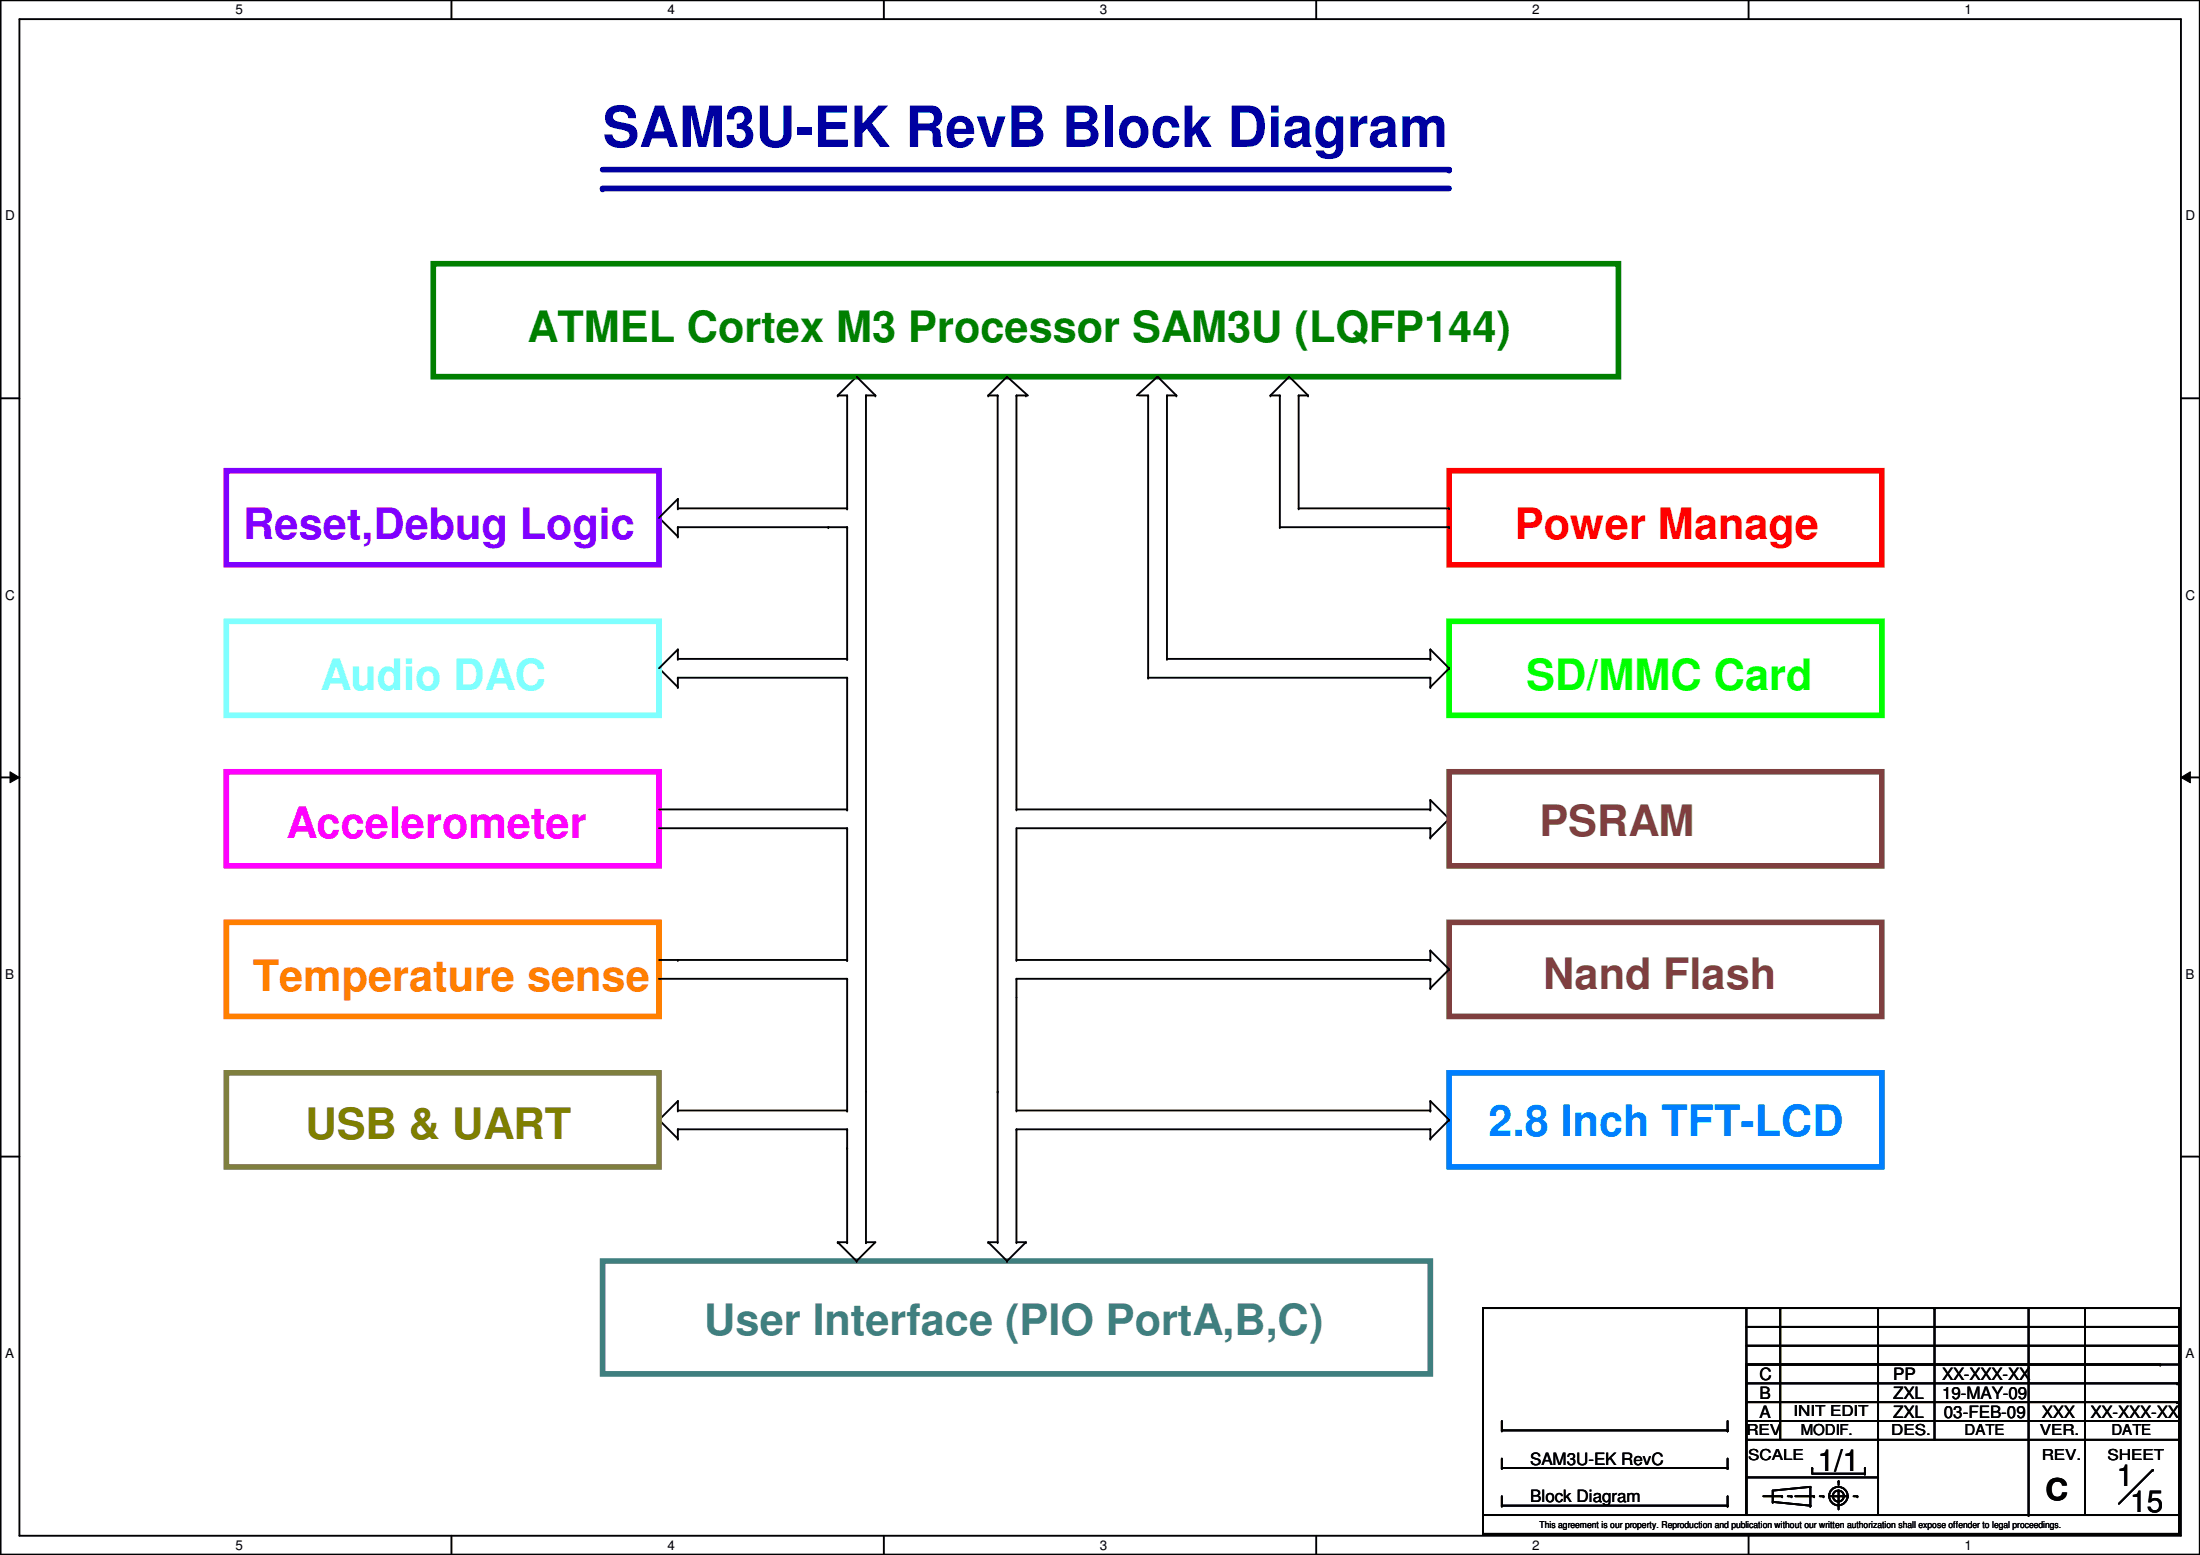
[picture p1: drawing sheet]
<svg xmlns="http://www.w3.org/2000/svg" width="297mm" height="210mm" viewBox="0 0 297 210" stroke-linecap="round" stroke-linejoin="round" font-family="sans-serif">
<path d="M.1 0h296.9v209.8h-296.9zM2.6 2.6h291.9v204.7h-291.9z" fill="none" stroke="#000" stroke-width=".25"/>
<g fill="#fff">
<path d="M31.8 .3h1v2h-1z"/>
<path d="M31.8 207.6h1v1.9h-1z"/>
</g>
<path d="M61 0v2.6M61 207.3v2.5" fill="none" stroke="#000" stroke-width=".25"/>
<g fill="#fff">
<path d="M90.1 .3h1v2h-1z"/>
<path d="M90.1 207.6h1v1.9h-1z"/>
</g>
<path d="M119.3 0v2.6M119.3 207.3v2.5" fill="none" stroke="#000" stroke-width=".25"/>
<g fill="#fff">
<path d="M148.5 .3h1v2h-1z"/>
<path d="M148.5 207.6h1v1.9h-1z"/>
</g>
<path d="M177.7 0v2.6M177.7 207.3v2.5" fill="none" stroke="#000" stroke-width=".25"/>
<g fill="#fff">
<path d="M206.9 .3h1v2h-1z"/>
<path d="M206.9 207.6h1v1.9h-1z"/>
</g>
<path d="M236.1 0v2.6M236.1 207.3v2.5" fill="none" stroke="#000" stroke-width=".25"/>
<g fill="#fff">
<path d="M265.3 .3h.9v2h-.9z"/>
<path d="M265.3 207.6h.9v1.9h-.9z"/>
<path d="M.7 28.2h1.3v1.9h-1.3z"/>
<path d="M295.1 28.2h1.3v1.9h-1.3z"/>
<path d="M.7 79.3h1.3v2h-1.3z"/>
<path d="M295.1 79.3h1.3v2h-1.3z"/>
</g>
<path d="M.1 53.8h2.5M294.5 53.8h2.5" fill="none" stroke="#000" stroke-width=".25"/>
<g fill="#fff">
<path d="M.7 130.5h1.2v2h-1.2z"/>
<path d="M295.1 130.5h1.2v2h-1.2z"/>
</g>
<path d="M.1 104.9h2.5M294.5 104.9h2.5" fill="none" stroke="#000" stroke-width=".25"/>
<path d="M1.4 104.2l1.2 .7-1.2 .8zM294.5 104.9l1.2-.7v1.5z" fill="#000"/>
<path d="M1.4 104.2l1.2 .7-1.2 .8zM294.5 104.9l1.2-.7v1.5z" fill="none" stroke="#000" stroke-width=".14"/>
<g fill="#fff">
<path d="M.7 181.7h1.2v2h-1.2z"/>
<path d="M295.1 181.7h1.2v2h-1.2z"/>
</g>
<path d="M113.1 53.4h.1M115.7 50.8l-2.6 2.6M.1 156.1h2.5M294.5 156.1h2.5" fill="none" stroke="#000" stroke-width=".25"/>
<path d="M81.4 25.4h114.3" fill="none" stroke="#0000a1" stroke-width=".76"/>
<circle cx="81.4" cy="25.4" r=".38" fill="#0000a1"/>
<path d="M116.9 53.4h.1M116.9 53.4h1.3M133.4 53.4h1.3M134.7 53.4h.1" fill="none" stroke="#000" stroke-width=".25"/>
<path d="M81.4 22.9h114.3" fill="none" stroke="#0000a1" stroke-width=".76"/>
<circle cx="195.7" cy="22.9" r=".38" fill="#0000a1"/>
<path d="M58.5 35.6h160v15.2h-160z" fill="none" stroke="#007f00" stroke-width=".76"/>
<g fill="none" stroke="#000" stroke-width=".25">
<path d="M113.1 53.4h1.3M114.4 53.4h.1M114.4 53.4v15.2M115.7 50.8l2.5 2.6M116.9 53.4h.1M116.9 53.4v114.3M118.2 53.4h.1M133.4 53.4h.1M134.7 53.4v114.3M136 50.8h.1M136 50.8l2.8 2.6h-1.6M136 50.8l-2.6 2.6"/>
<path d="M137.2 53.4h.1M137.2 53.4v55.9M138.5 53.4h.1M153.8 53.4h1.2M155 53.4h.1M155 53.4v38.1M156.3 50.8h.1M156.3 50.8l2.5 2.6M156.3 50.8l-2.8 2.6M157.6 53.4h.1M157.6 53.4h1.2M157.6 53.4v35.5"/>
<path d="M158.8 53.4h.1M171.5 53.4h.1M171.5 53.4h1.3M171.5 53.4l2.6-2.6 2.5 2.6M172.8 53.4h.1M172.8 53.4v17.8M175.3 53.4h.1M175.3 53.4h1.3M175.3 53.4v15.2M176.6 53.4h.1M91.5 72.4h.1M91.5 67.4h.1"/>
<path d="M91.5 71.2h.1M91.5 68.6h.1M91.5 67.4v1.2M91.5 71.2v1.2M91.5 67.4l-2.5 2.5 2.5 2.5M91.5 68.6h22.9M91.5 71.2h22.9M111.8 71.2h.1M114.4 68.6h.1M114.4 71.2h.1M114.4 71.2v17.7M172.8 71.2h.1"/>
<path d="M172.8 71.2h22.9M175.3 68.6h.1M175.3 68.6h20.4M195.7 68.6h.1M195.7 71.2h.1M91.5 92.8h.1M91.5 87.7h.1M91.5 91.5h.1M91.5 88.9h.1M91.5 87.7v1.2M91.5 91.5v1.3M91.5 87.7l-2.5 2.5 2.5 2.6"/>
<path d="M91.5 88.9h22.9M91.5 91.5h22.9M114.4 88.9h.1M114.4 91.5h.1M114.4 91.5v17.8M155 91.5h.1M155 91.5h38.1M157.6 88.9h.1M157.6 88.9h35.5M193.1 88.9h.1M193.1 92.8h.1M193.1 87.7h.1"/>
<path d="M193.1 91.5h.1M193.1 87.7v1.2M193.1 91.5v1.3M193.1 87.7l2.6 2.5M195.7 90.2h.1M195.7 90.2l-2.6 2.6M89 109.3h25.4M89 111.8h25.4M114.4 109.3h.1M114.4 111.8h.1M114.4 111.8v17.8M137.2 109.3h.1"/>
<path d="M137.2 109.3h55.9M193.1 113.1h.1M193.1 108h.1M193.1 109.3h.1M193.1 111.8h.1M193.1 108v1.3M193.1 111.8v1.3M193.1 108l2.6 2.5M193.1 111.8h-55.9v17.8M195.7 110.5h.1M195.7 110.5l-2.6 2.6M89 129.6h25.4"/>
<path d="M89 132.1h25.4M91.5 129.6h.1M114.4 129.6h.1M114.4 132.1h.1M114.4 132.1v17.8M137.2 129.6h.1M137.2 132.1h.1M137.2 129.6h55.9M137.2 132.1h55.9M137.2 132.1v17.8M193.1 129.6h.1M193.1 133.4h.1"/>
<path d="M193.1 128.3h.1M193.1 132.1h.1M193.1 128.3v1.3M193.1 132.1v1.3M193.1 128.3l2.6 2.6M195.7 130.9h.1M195.7 130.9l-2.6 2.5M91.5 148.6h.1M91.5 153.7h.1M91.5 149.9h.1M91.5 152.4h.1M91.5 148.6l-2.5 2.6 2.5 2.5"/>
<path d="M91.5 148.6v1.3M91.5 152.4v1.3M91.5 149.9h22.9M91.5 152.4h22.9M114.4 149.9h.1M114.4 152.4h.1M114.4 155h.1M114.4 152.4v15.3M134.7 147.4h.1M137.2 149.9h.1M137.2 152.4h.1M137.2 149.9h55.9"/>
<path d="M137.2 152.4h55.9M137.2 152.4v15.3M193.1 149.9h.1M193.1 153.7h.1M193.1 148.6h.1M193.1 152.4h.1M193.1 148.6v1.3M193.1 152.4v1.3M193.1 148.6l2.6 2.6M195.7 151.2h.1M195.7 151.2l-2.6 2.5M113.1 167.7h.1"/>
<path d="M113.1 167.7h1.3M113.1 167.7l2.6 2.5M114.4 167.7h.1M115.7 170.2h.1M116.9 167.7h.1M116.9 167.7h1.3l-2.5 2.5M133.4 167.7h.1M133.4 167.7h1.3M133.4 167.7l2.6 2.5M134.7 167.7h.1M136 170.2h.1M137.2 167.7h.1"/>
<path d="M137.2 167.7h1.3M138.5 167.7h.1M138.5 167.7l-2.5 2.5M200.2 176.6h.1M200.2 176.6h35.6M200.2 176.6v27.9M235.8 176.6h58.4v27.9h-58.4zM235.8 179.1h58.4M240.4 176.6h.1M240.4 176.6v17.8M253.6 176.6h.1M253.6 176.6v27.9"/>
<path d="M261.2 176.6h.1M261.2 176.6v17.8M273.9 176.6v27.9M281.5 176.6h.1M281.5 176.6v27.9M294.2 179.1h.1M202.8 198.2h.1M202.8 193.1h.1M202.8 191.8v1.3M202.8 196.9v1.3M202.8 198.2h30.5M202.8 193.1h30.5"/>
<path d="M233.3 198.2h.1M233.3 193.1h.1M233.3 191.8v1.3M233.3 196.9v1.3M235.8 184.2h58.4v20.3h-58.4zM235.8 189.3h58.2M235.8 186.7h58.2M235.8 184.2h55.9M235.8 181.7h58.4M235.8 194.4h58.4M235.8 199.4h17.8M235.8 191.8h58.4"/>
<path d="M244.7 198.2h.1M244.7 198.2v.7h7.1M248.2 199.9h.1M248.2 199.9v.5M251.8 198.9h.1M251.8 198.2h.1M251.8 198.2v.7M253.6 199.4h.1M290.7 198.4h.1M290.7 198.4l-4.6 4.6M291.7 184.2h.1M294 189.3h.1"/>
<path d="M294 186.7h.1M294.2 181.7h.1M294.2 194.4h.1M294.2 191.8h.1M200.2 204.5h94v2.6h-94zM200.2 204.5h.1M202.8 203.2h.1M202.8 203.2h30.5M202.8 202v1.2M233.3 203.2h.1M233.3 202v1.2M238.1 202h2.5"/>
<path d="M239.3 202.7h.1M239.3 202.7l5.1 .5M240.6 202h.1M241.4 202h.5M241.9 202h.1M242.4 202h2.5M244.4 200.7h.1M244.4 203.2h.1M244.4 200.7l-5.1 .5v1.5M244.4 200.7v2.5M244.9 202h.1M245.7 202h.5"/>
<path d="M246.2 202h.1M247 202h2.5M248.2 201.2h.1M248.2 201.2v2.6M249.5 202h.1M250.3 202h.5M250.8 202h.1M273.9 204.5h.1"/>
<circle cx="248.2" cy="201.9" r=".75"/>
<circle cx="248.2" cy="201.9" r="1.25"/>
</g>
<path d="M81.4 170.2h111.7v15.3h-111.7z" fill="none" stroke="#3f7f7f" stroke-width=".76"/>
<path d="M195.7 144.8h58.4v12.7h-58.4z" fill="none" stroke="#007fff" stroke-width=".76"/>
<path d="M195.7 104.2h58.4v12.7h-58.4zM195.7 124.5h58.4v12.7h-58.4z" fill="none" stroke="#7f3f3f" stroke-width=".76"/>
<path d="M30.6 124.5h58.4v12.7h-58.4z" fill="none" stroke="#ff7f00" stroke-width=".76"/>
<path d="M30.6 144.8h58.4v12.7h-58.4z" fill="none" stroke="#7f7f3f" stroke-width=".76"/>
<path d="M195.7 63.5h58.4v12.7h-58.4z" fill="none" stroke="#f00" stroke-width=".76"/>
<path d="M195.7 83.9h58.4v12.7h-58.4z" fill="none" stroke="#0f0" stroke-width=".76"/>
<path d="M30.6 104.2h58.4v12.7h-58.4z" fill="none" stroke="#f0f" stroke-width=".76"/>
<path d="M30.6 83.9h58.4v12.7h-58.4z" fill="none" stroke="#7fffff" stroke-width=".76"/>
<path d="M30.6 63.5h58.4v12.7h-58.4z" fill="none" stroke="#7f00ff" stroke-width=".76"/>
<text font-size="7.6" fill="#0000a1" x="81.4" y="19.8">SAM3U-EK RevB Block Diagram</text>
<text font-size="5.8" fill="#007f00" x="71.2" y="46.1">ATMEL Cortex M3 Processor SAM3U (LQFP144)</text>
<text font-size="5.8" fill="#7f00ff" x="32.8" y="72.8">Reset,Debug Logic</text>
<text font-size="5.8" fill="#f00" x="204.6" y="72.8">Power Manage</text>
<text font-size="5.8" fill="#7fffff" x="43.3" y="93.1">Audio DAC</text>
<text font-size="5.8" fill="#0f0" x="206.1" y="93.1">SD/MMC Card</text>
<text font-size="5.8" fill="#f0f" x="38.7" y="113.2">Accelerometer</text>
<g font-size="5.8" fill="#7f3f3f">
<text x="207.9" y="112.9">PSRAM</text>
<text x="208.4" y="133.5">Nand Flash</text>
</g>
<text font-size="5.8" fill="#ff7f00" x="34.1" y="133.7">Temperature sense</text>
<text font-size="5.8" fill="#7f7f00" x="41.2" y="153.8">USB &amp; UART</text>
<text font-size="5.8" fill="#007fff" x="201" y="153.3">2.8 Inch TFT-LCD</text>
<text font-size="5.8" fill="#3f7f7f" x="95.1" y="180.2">User Interface (PIO PortA,B,C)</text>
<g font-size="4.1">
<text x="245.4" y="198.5">1/1</text>
<text x="276.2" y="202.4">C</text>
<text x="285.8" y="200.5">1</text>
<text x="287.6" y="204.1">15</text>
</g>
<g font-size="2.3">
<text x="237.6" y="191.3">A</text>
<text x="237.6" y="186.3">C</text>
<text x="237.6" y="188.8">B</text>
<text x="255.6" y="191.3">ZXL</text>
<text x="255.6" y="188.8">ZXL</text>
<text x="255.6" y="186.3">PP</text>
<text x="262.2" y="188.8">19-MAY-09</text>
<text x="262.2" y="186.3">XX-XXX-XX</text>
<text x="262.5" y="191.3">03-FEB-09</text>
<text x="275.7" y="191.3">XXX</text>
<text x="282.3" y="191.3">XX-XXX-XX</text>
<text x="206.6" y="197.7">SAM3U-EK RevC</text>
<text x="206.6" y="202.8">Block Diagram</text>
</g>
<g font-size="2">
<text x="242.1" y="191.2">INIT EDIT</text>
<text x="235.8" y="193.7">REV</text>
<text x="236" y="197">SCALE</text>
<text x="243.2" y="193.7">MODIF.</text>
<text x="255.4" y="193.7">DES.</text>
<text x="265.3" y="193.7">DATE</text>
<text x="275.4" y="193.7">VER.</text>
<text x="275.7" y="197">REV.</text>
<text x="284.6" y="197">SHEET</text>
<text x="285.1" y="193.7">DATE</text>
</g>
<g font-size="1.8">
<text x="31.8" y="1.9">5</text>
<text x="90.1" y="1.9">4</text>
<text x="148.5" y="1.9">3</text>
<text x="206.9" y="1.9">2</text>
<text x="265.3" y="1.9">1</text>
<text x=".7" y="29.8">D</text>
<text x="295.1" y="29.8">D</text>
<text x=".7" y="80.9">C</text>
<text x="295.1" y="80.9">C</text>
<text x=".7" y="132.1">B</text>
<text x="295.1" y="132.1">B</text>
<text x=".7" y="183.3">A</text>
<text x="295.1" y="183.3">A</text>
<text x="31.8" y="209.2">5</text>
<text x="90.1" y="209.2">4</text>
<text x="148.5" y="209.2">3</text>
<text x="206.9" y="209.2">2</text>
<text x="265.3" y="209.2">1</text>
</g>
<g font-size="1.3">
<text x="207.9" y="206.2">This agreement iiis our property. Reproduction and publication without our written authorization shall expose offender ttto lllegal proceedings.</text>
<text x="207.9" y="206.2">This agreement s our property. Reproduction and publication without our written authorization shall expose offender o egal proceedings.</text>
</g>
</svg>
